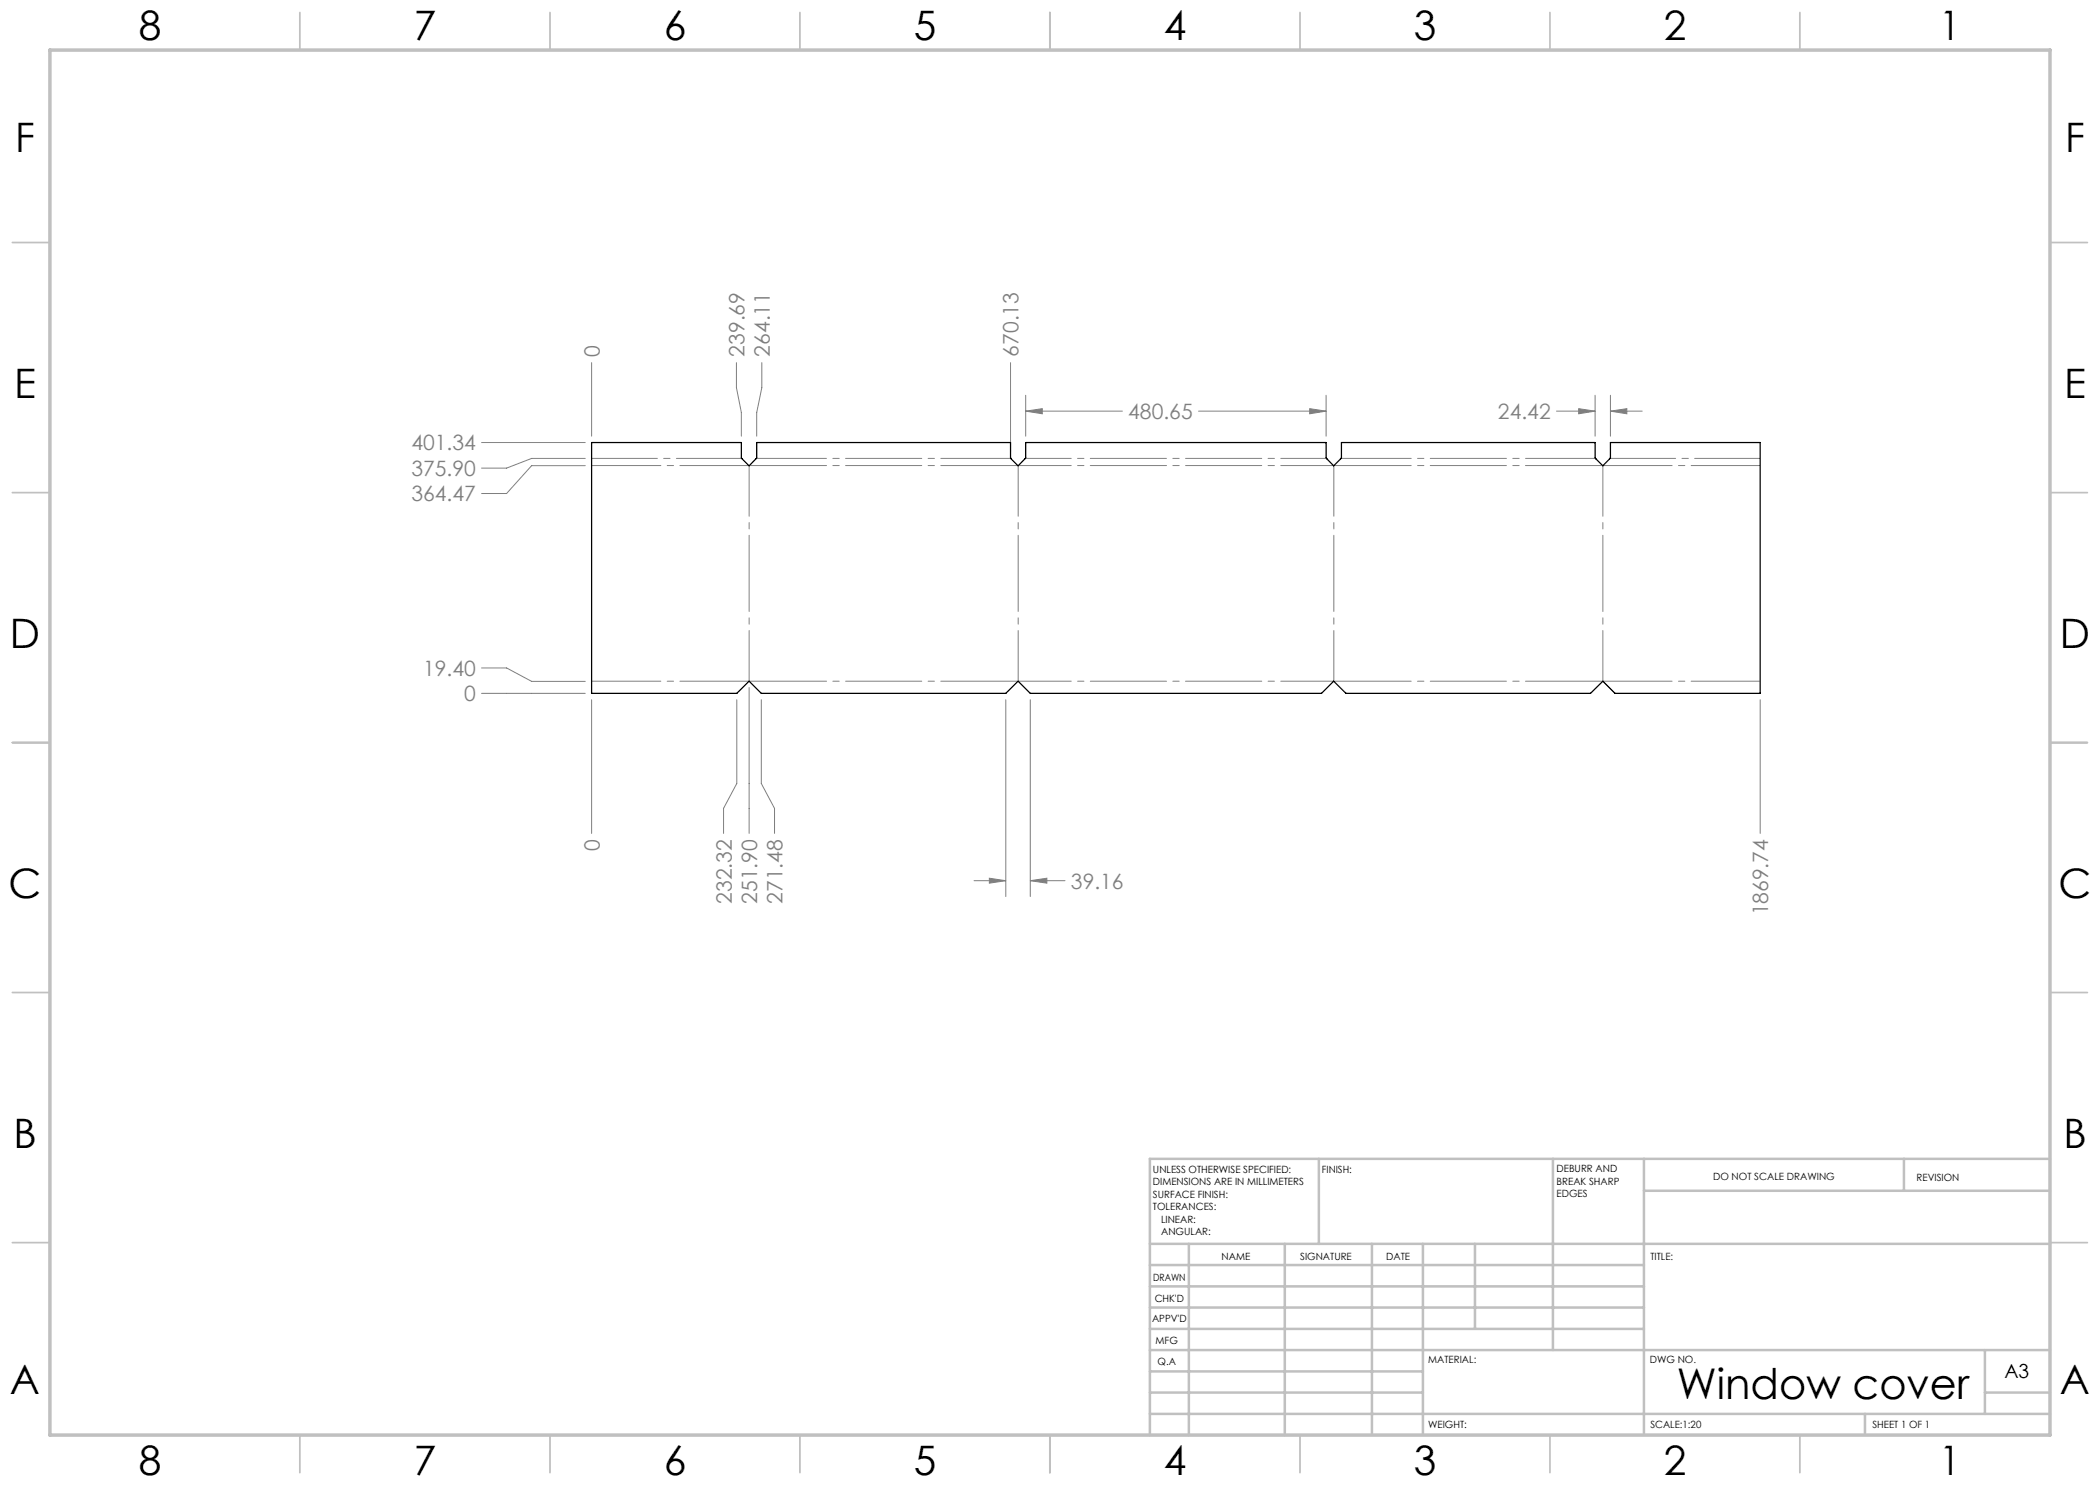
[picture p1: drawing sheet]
<svg xmlns="http://www.w3.org/2000/svg" width="420mm" height="297mm" viewBox="0 0 420 297" stroke-linecap="round" stroke-linejoin="round" font-family="sans-serif">
<g fill="none" stroke="#808080" stroke-width=".2">
<path d="M118.3 72.5v14.7M147.3 72.5v5l1 5v4.7M152.4 72.5v5l-1.1 5v4.7M202.1 72.5v17.8M205.1 79.1v8.1M265.2 79.1v8.1M319 79.1v8.1M322.1 79.1v8.1M96.3 88.5h20.8M117.1 93.1h-10.8l-5 5.6h-5M117.1 91.7h-10.8l-5 1.9h-5M205.1 82.2l3.4-.5v1.1z"/>
<path d="M205.1 82.2h19.4M239.7 82.2h25.5M261.9 81.7l3.3 .5-3.3 .6zM311.3 82.2h7.7M315.7 81.7l3.3 .5-3.3 .6zM322.1 82.2l3.3-.5v1.1zM322.1 82.2h6.3M96.3 138.7h20.8M96.3 133.6h5l5 2.7h10.8M118.3 139.9v26.8M147.4 139.9v16.8l-2.7 5v5M149.8 137.5v29.2"/>
<path d="M152.3 139.9v16.8l2.6 5v5M201.2 139.9v39.4M206.1 139.9v39.4M352 139.9v26.8M194.8 176.1h6.4M197.9 175.6l3.3 .5-3.3 .5zM206.1 176.1l3.3-.5v1zM206.1 176.1h6.9"/>
</g>
<g fill="none" stroke="#c0c0c0" stroke-width=".35">
<path d="M60 2.5v7.5M110 2.5v7.5M160 2.5v7.5M210 2.5v7.5M260 2.5v7.5M310 2.5v7.5M360 2.5v7.5M2.5 48.5h7.5M410 48.5h7.5M2.5 98.5h7.5M410 98.5h7.5M2.5 148.5h7.5"/>
<path d="M410 148.5h7.5M2.5 198.5h7.5M410 198.5h7.5M2.5 248.5h7.5M410 248.5h7.5M60 287v7.5M110 287v7.5M160 287v7.5M210 287v7.5M260 287v7.5M310 287v7.5M360 287v7.5"/>
</g>
<g fill="none" stroke="#c0c0c0" stroke-width=".5">
<path d="M263.8 231.8v17M310.6 231.8v38.2M328.8 231.8v55.2M328.8 238.2h81.2M380.8 231.8v6.4M410 231.8h-180v55.2M230 248.8h180M230 257.3h98.8M230 253h98.8M237.8 248.8v38.2M257 248.8v38.2M274.4 248.8v38.2"/>
<path d="M284.6 248.8v38.2M295 248.8v17M230 265.8h98.8M230 261.5h98.8M230 278.5h54.6M230 274.3h54.6M230 270h180M397 278.5h13M397 270v12.8M230 282.8h180M373 282.8v4.2"/>
</g>
<path d="M10 10h400v277h-400z" fill="none" stroke="#c0c0c0" stroke-width=".7"/>
<path d="M149.8 93.2v42.9M203.6 93.2v42.9M266.8 136.1v-42.9M320.6 136.1v-42.9" fill="none" stroke="#808080" stroke-width=".2" stroke-dasharray="15.2 1.3 1.3 1.3" stroke-dashoffset="5.2"/>
<path d="M149.8 93.1h-31.5M352.1 93.1h-31.5M118.3 136.2h31.5M320.6 136.2h31.5" fill="none" stroke="#808080" stroke-width=".2" stroke-dasharray="15.2 1.3 1.3 1.3" stroke-dashoffset="1.4"/>
<path d="M148.4 91.7h-30.1M352.1 91.7h-30.1" fill="none" stroke="#808080" stroke-width=".2" stroke-dasharray="15.2 1.3 1.3 1.3" stroke-dashoffset="2.1"/>
<path d="M203.6 93.1h-53.7M320.6 93.1h-53.8M149.9 136.2h53.7M266.8 136.2h53.8" fill="none" stroke="#808080" stroke-width=".2" stroke-dasharray="15.2 1.3 1.3 1.3" stroke-dashoffset="-.2"/>
<path d="M202.2 91.7h-50.9M319.1 91.7h-50.9" fill="none" stroke="#808080" stroke-width=".2" stroke-dasharray="15.2 1.3 1.3 1.3" stroke-dashoffset="1.2"/>
<path d="M266.7 93.1h-63M203.7 136.2h63" fill="none" stroke="#808080" stroke-width=".2" stroke-dasharray="15.2 1.3 1.3 1.3" stroke-dashoffset="4.7"/>
<path d="M265.3 91.7h-60.2" fill="none" stroke="#808080" stroke-width=".2" stroke-dasharray="15.2 1.3 1.3 1.3" stroke-dashoffset="6.1"/>
<path d="M197.9 175.6l3.3 .5-3.3 .5zM206.1 176.1l3.3-.5v1zM261.9 81.7l3.3 .5-3.3 .6zM205.1 82.2l3.4-.5v1.1zM315.7 81.7l3.3 .5-3.3 .6zM322.1 82.2l3.3-.5v1.1z" fill="#808080"/>
<path d="M118.3 88.5h30v3.1l1.5 1.6 1.5-1.6v-3.1h50.8v3.1l1.5 1.6 1.5-1.6v-3.1h60.1v3.1l1.5 1.6 1.6-1.6v-3.1h50.7v3.1l1.6 1.6 1.5-1.6v-3.1h29.9v50.2h-29l-2.4-2.5-2.5 2.5h-48.9l-2.5-2.5-2.4 2.5h-58.2l-2.5-2.5-2.4 2.5h-48.9l-2.5-2.5-2.4 2.5h-29.1z" fill="none" stroke="#000" stroke-width=".25"/>
<text font-size="8.5" x="335.4" y="279.7">Window cover</text>
<g font-size="8.1">
<text x="27.8" y="8">8</text>
<text x="82.8" y="8">7</text>
<text x="132.8" y="8">6</text>
<text x="182.8" y="8">5</text>
<text x="232.8" y="8">4</text>
<text x="282.8" y="8">3</text>
<text x="332.8" y="8">2</text>
<text x="387.8" y="8">1</text>
<text x="3" y="30.4">F</text>
<text x="413" y="30.4">F</text>
<text x="2.8" y="79.6">E</text>
<text x="412.8" y="79.6">E</text>
<text x="2" y="129.6">D</text>
<text x="412" y="129.6">D</text>
<text x="1.7" y="179.6">C</text>
<text x="411.7" y="179.6">C</text>
<text x="2.7" y="229.6">B</text>
<text x="412.7" y="229.6">B</text>
<text x="2" y="278.9">A</text>
<text x="412" y="278.9">A</text>
<text x="27.8" y="295">8</text>
<text x="82.8" y="295">7</text>
<text x="132.8" y="295">6</text>
<text x="182.8" y="295">5</text>
<text x="232.8" y="295">4</text>
<text x="282.8" y="295">3</text>
<text x="332.8" y="295">2</text>
<text x="387.8" y="295">1</text>
</g>
<g font-size="4.2" fill="#808080">
<text x="119.9" y="71.3" transform="rotate(-90 119.9 71.3)">0</text>
<text x="148.9" y="71.3" transform="rotate(-90 148.9 71.3)">239.69</text>
<text x="154" y="71.3" transform="rotate(-90 154 71.3)">264.11</text>
<text x="203.7" y="71.3" transform="rotate(-90 203.7 71.3)">670.13</text>
<text x="225.7" y="83.8">480.65</text>
<text x="299.6" y="83.8">24.42</text>
<text x="82.3" y="95.2">375.90</text>
<text x="82.3" y="90.1">401.34</text>
<text x="82.3" y="100.3">364.47</text>
<text x="84.6" y="135.2">19.40</text>
<text x="92.8" y="140.3">0</text>
<text x="119.9" y="170.2" transform="rotate(-90 119.9 170.2)">0</text>
<text x="214.2" y="177.7">39.16</text>
<text x="146.3" y="180.7" transform="rotate(-90 146.3 180.7)">232.32</text>
<text x="151.4" y="180.7" transform="rotate(-90 151.4 180.7)">251.90</text>
<text x="156.5" y="180.7" transform="rotate(-90 156.5 180.7)">271.48</text>
<text x="353.7" y="183.1" transform="rotate(-90 353.7 183.1)">1869.74</text>
</g>
<text font-size="3.9" x="400.9" y="275.5">A3</text>
<g font-size="2">
<text x="230.6" y="234.6">UNLESS OTHERWISE SPECIFIED:</text>
<text x="230.6" y="237.1">DIMENSIONS ARE IN MILLIMETERS</text>
<text x="230.6" y="239.6">SURFACE FINISH:</text>
<text x="264.4" y="234.6">FINISH:</text>
<text x="311.3" y="234.5">DEBURR AND</text>
<text x="311.3" y="237">BREAK SHARP</text>
<text x="311.3" y="239.5">EDGES</text>
<text x="342.6" y="236">DO NOT SCALE DRAWING</text>
<text x="383.3" y="236.2">REVISION</text>
<text x="230.6" y="242.1">TOLERANCES:</text>
<text x="232.2" y="244.6">LINEAR:</text>
<text x="232.2" y="247.1">ANGULAR:</text>
<text x="244.3" y="252">NAME</text>
<text x="260" y="251.9">SIGNATURE</text>
<text x="277.2" y="251.9">DATE</text>
<text x="330.1" y="251.9">TITLE:</text>
<text x="230.6" y="256.1">DRAWN</text>
<text x="230.9" y="260.3">CHK'D</text>
<text x="230.4" y="264.4">APPV'D</text>
<text x="231.1" y="268.8">MFG</text>
<text x="231.5" y="273">Q.A</text>
<text x="285.6" y="272.5">MATERIAL:</text>
<text x="330" y="272.5">DWG NO.</text>
<text x="285.6" y="285.5">WEIGHT:</text>
<text x="330.1" y="285.6">SCALE:1:20</text>
<text x="374.5" y="285.6">SHEET 1 OF 1</text>
</g>
</svg>
